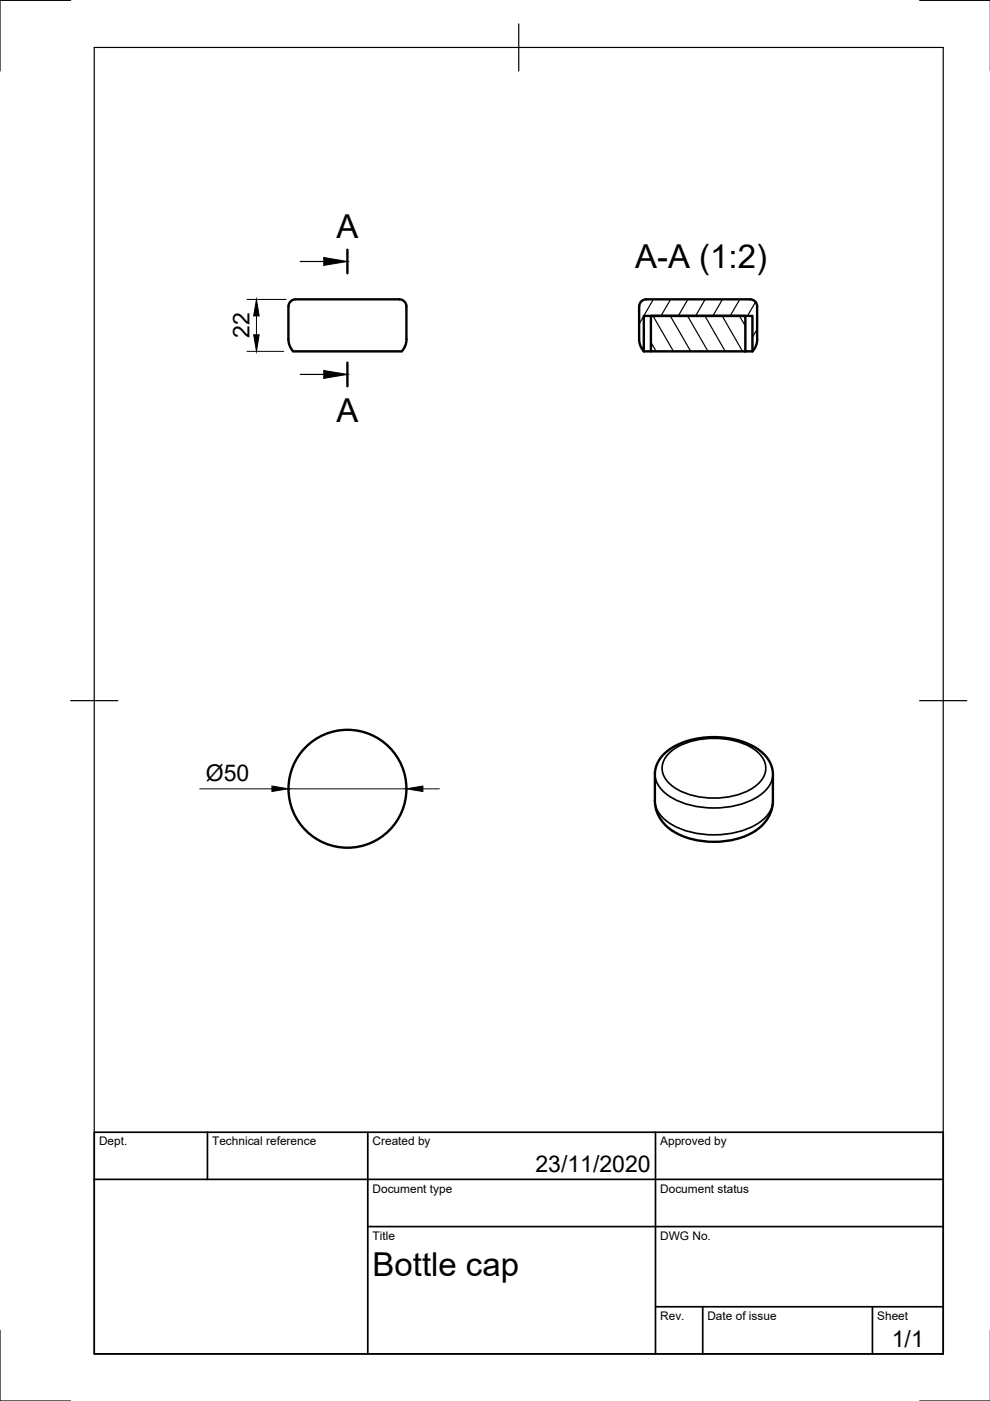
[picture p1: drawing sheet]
<svg xmlns="http://www.w3.org/2000/svg" width="210mm" height="297mm" viewBox="0 0 210 297" stroke-linecap="round" stroke-linejoin="round" font-family="sans-serif">
<!-- layer: Visibile -->
<g fill="none" stroke="#000" stroke-width=".51">
<path d="M61.2 65v7.4l.4 1.3 .6 .8M84.7 63.5h-20.6a4.4 4.4 0 0 0-2.3 .3l-.6 .7v.5M84.7 63.5a1.49 1.49 0 0 1 1.5 1.5M86.2 65v6.9a2.93 2.93 0 0 1-1.2 2.6h-22.9M135.5 65v7.4l.5 1.3 .5 .8M135.5 65a1.49 1.49 0 0 1 1.5-1.5h22a1.49 1.49 0 0 1 1.5 1.5M136.5 74.5v-7.5h23v7.5M136.5 74.5h1.5M138 67h20v7.5h-20zM158 74.5h1.5M160.5 65v7.4l-.4 1.3-.6 .8M140.5 160.1a15.4 15.4 0 0 1 11.7-3.8l3.2 .4a10.8 10.8 0 0 1 8 5.3l.5 1.9v5.9a7.7 7.7 0 0 1-3.8 6.4 17.4 17.4 0 0 1-18.2-.5 7.7 7.7 0 0 1-3-5.9v-5.7a6 6 0 0 1 1.6-4z"/>
<circle cx="73.7" cy="167.2" r="12.5"/>
</g>
<!-- layer: Stretta visibile -->
<path d="M141.8 159.7a14.9 14.9 0 0 1 11.5-3.1 11.7 11.7 0 0 1 8.3 3.9 4.3 4.3 0 0 1-1.5 6.2 16.6 16.6 0 0 1-17.5 0 4.3 4.3 0 0 1-.8-7zM138.9 169.8a6 6 0 0 0 3.1 4.8 19.2 19.2 0 0 0 18.7 0 6 6 0 0 0 3.2-4.8M138.9 164.1a6 6 0 0 0 3.1 4.8 19.2 19.2 0 0 0 18.7 0 6 6 0 0 0 3.2-4.8" fill="none" stroke="#000" stroke-width=".36"/>
<!-- layer: Border -->
<path d="M15 .1h-15v15M20 10.1h180v276.9h-180zM110 5.1v10M195 .1h15M15 148.6h10M195 148.6h10M0 282.1v14.9h15M195 297h15" fill="none" stroke="#000" stroke-width=".25"/>
<!-- layer: TitleBlock -->
<path d="M20 240.1h180v46.9h-180zM20 250h180M44 240.1v9.9M78 240.1v46.9M139 240.1v46.9M78 260.1h122M139 277.1h61M149 277.1v9.9M185 277.1v9.9" fill="none" stroke="#000" stroke-width=".36"/>
<!-- layer: Annotazioni -->
<path d="M73.7 52.9v5M73.7 76.9v5" fill="none" stroke="#000" stroke-width=".51"/>
<path d="M63.6 55.4h5M63.6 79.4h5" fill="none" stroke="#000" stroke-width=".25"/>
<path d="M68.6 54.6l5.1 .8-5.1 .9zM68.6 78.6l5.1 .8-5.1 .8z" fill="#000" stroke="#000" stroke-width=".21"/>
<!-- layer: Tratteggio -->
<g fill="none" stroke="#000" stroke-width=".25">
<path d="M136.5 73.3l-.4 .7M138 72.6l1.1 1.9M138.5 67l4.3 7.5M138.5 63.5l-3 5.2M142.1 67l4.4 7.5M142.2 63.5l-2.1 3.5M145.8 67l4.3 7.5M145.8 63.5l-2 3.5M149.5 67l4.3 7.5M149.5 63.5l-2 3.5M153.1 67l4.3 7.5M153.2 63.5l-2 3.5"/>
<path d="M156.8 67l1.2 2.1M156.8 63.5l-2 3.5M160.2 64l-1.7 3M160.5 69.8l-1 1.7"/>
</g>
<!-- layer: Dimensions -->
<path d="M52.4 74.5h7.8M52.4 63.5h8.3M54.4 67v4M42.4 167.2h15.3M61.2 167.2h24.9M89.7 167.2h3.5" fill="none" stroke="#000" stroke-width=".21"/>
<path d="M53.8 71h1.1l-.5 3.5zM54.4 63.5l.5 3.5h-1.1zM57.7 166.7l3.5 .5-3.5 .6zM86.1 167.2l3.6-.5v1.1z" fill="#000" stroke="#000" stroke-width=".21"/>
<g font-size="7">
<text x="71.3" y="50.4">A</text>
<text x="134.7" y="56.7">A-A (1:2)</text>
<text x="71.3" y="89.4">A</text>
<text x="79" y="270.6">Bottle cap</text>
</g>
<g font-size="4.9">
<text x="52.9" y="71.7" transform="rotate(-90 52.9 71.7)">22</text>
<text x="43.6" y="165.6">Ø50</text>
<text x="113.5" y="248.5">23/11/2020</text>
<text x="189.1" y="285.7">1/1</text>
</g>
<g font-size="2.5">
<text x="21" y="242.9">Dept.</text>
<text x="45" y="242.9">Technical reference</text>
<text x="79" y="242.9">Created by</text>
<text x="140" y="242.9">Approved by</text>
<text x="79" y="252.8">Document type</text>
<text x="140" y="252.8">Document status</text>
<text x="79" y="262.9">Title</text>
<text x="140" y="262.9">DWG No.</text>
<text x="140" y="279.9">Rev.</text>
<text x="150" y="279.9">Date of issue</text>
<text x="186" y="279.9">Sheet</text>
</g>
</svg>
